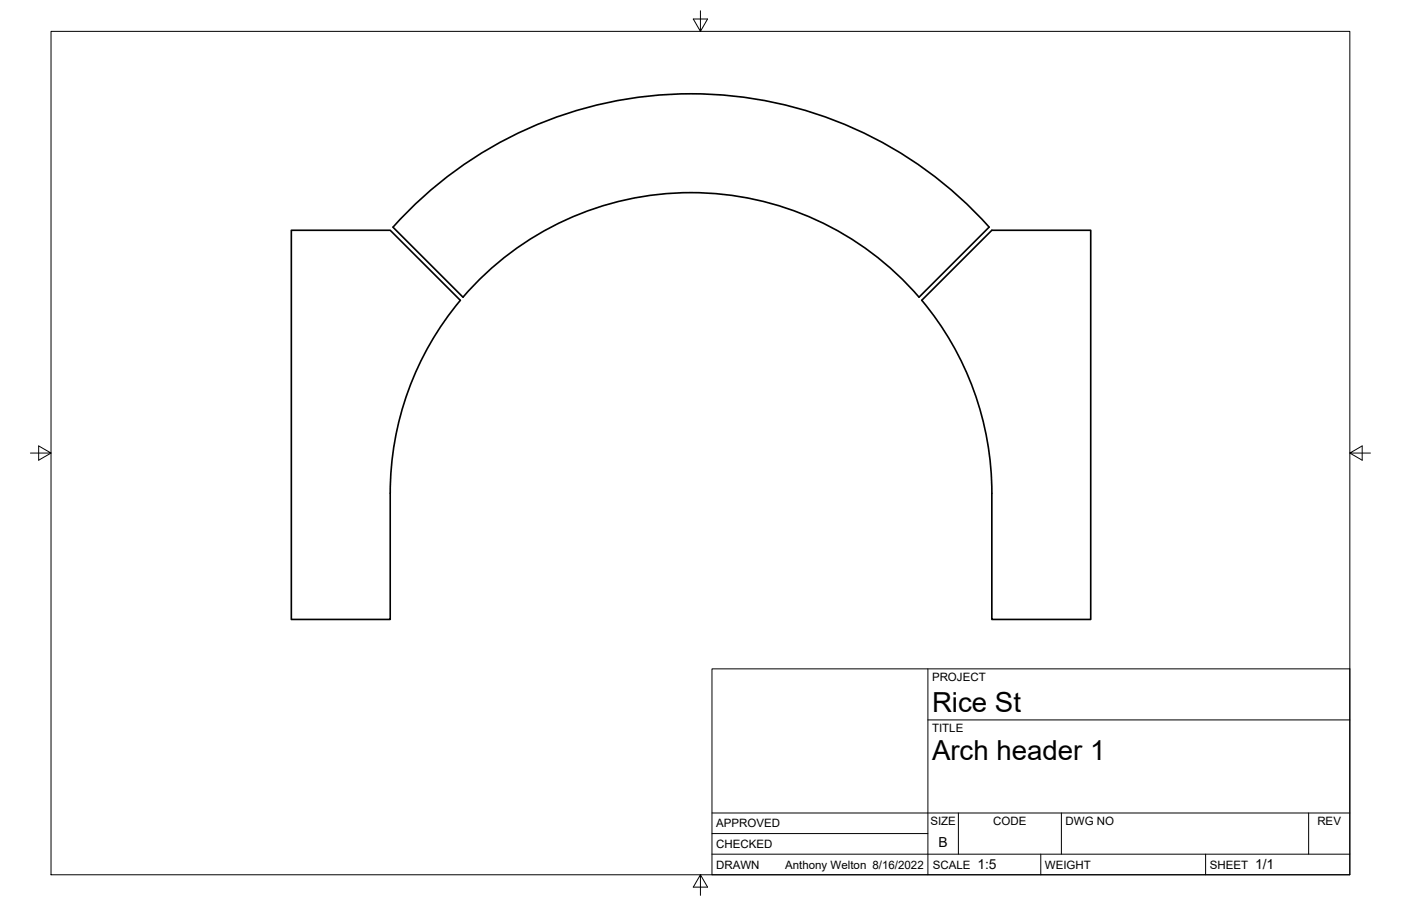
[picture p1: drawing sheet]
<svg xmlns="http://www.w3.org/2000/svg" width="432mm" height="279mm" viewBox="0 0 432 279" stroke-linecap="round" stroke-linejoin="round" font-family="sans-serif">
<!-- layer: Visible -->
<path d="M89.8 71h30.5l21.6 21.6a92.7 92.7 0 0 0-21.6 59.5v38.9h-30.5zM304.9 70a123.2 123.2 0 0 0-183.8 .1l21.6 21.5a92.7 92.7 0 0 1 140.6 0l21.5-21.5M284.1 92.6l21.6-21.6h30.5v120h-30.5v-38.9a92.7 92.7 0 0 0-21.6-59.5z" fill="none" stroke="#000" stroke-width=".51"/>
<!-- layer: Border -->
<path d="M15.7 9.7h400.3v260.1h-400.3zM215.9 3.3v6.4l-2.2-3.8h4.4l-2.2 3.8M9.4 139.7h6.3l-3.8-2.2v4.4l3.8-2.2M416 139.7l3.8 2.2v-4.4l-3.8 2.2h6.4M215.9 269.8l2.2 3.8h-4.4l2.2-3.8v6.3" fill="none" stroke="#000" stroke-width=".31"/>
<!-- layer: Titleblock -->
<path d="M219.4 206.3h196.6v63.5h-196.6zM286 206.3v63.5M286 222h130M219.4 257.1h66.6M219.4 250.7h196.6M295.4 250.7v12.7M327.1 250.7v12.7M403.3 250.7v12.7M219.4 263.4h196.6M320.8 263.4v6.4M371.6 263.4v6.4" fill="none" stroke="#000" stroke-width=".31"/>
<g font-size="8.5">
<text x="287.3" y="219.5">Rice St</text>
<text x="287.3" y="234.5">Arch header 1</text>
</g>
<g font-size="4.3">
<text x="289.3" y="261.2">B</text>
<text x="301.2" y="268.1">1:5</text>
<text x="386.8" y="268.1">1/1</text>
</g>
<g font-size="3.5">
<text x="287.3" y="210.1">PROJECT</text>
<text x="287.3" y="225.8">TITLE</text>
<text x="220.7" y="255.2">APPROVED</text>
<text x="286.7" y="254.5">SIZE</text>
<text x="306.1" y="254.5">CODE</text>
<text x="328.4" y="254.5">DWG NO</text>
<text x="406" y="254.5">REV</text>
<text x="220.7" y="261.5">CHECKED</text>
<text x="220.7" y="267.9">DRAWN</text>
<text x="242" y="267.9">Anthony Welton 8/16/2022</text>
<text x="287.5" y="267.9">SCALE</text>
<text x="322.1" y="267.9">WEIGHT</text>
<text x="372.9" y="267.9">SHEET</text>
</g>
</svg>
